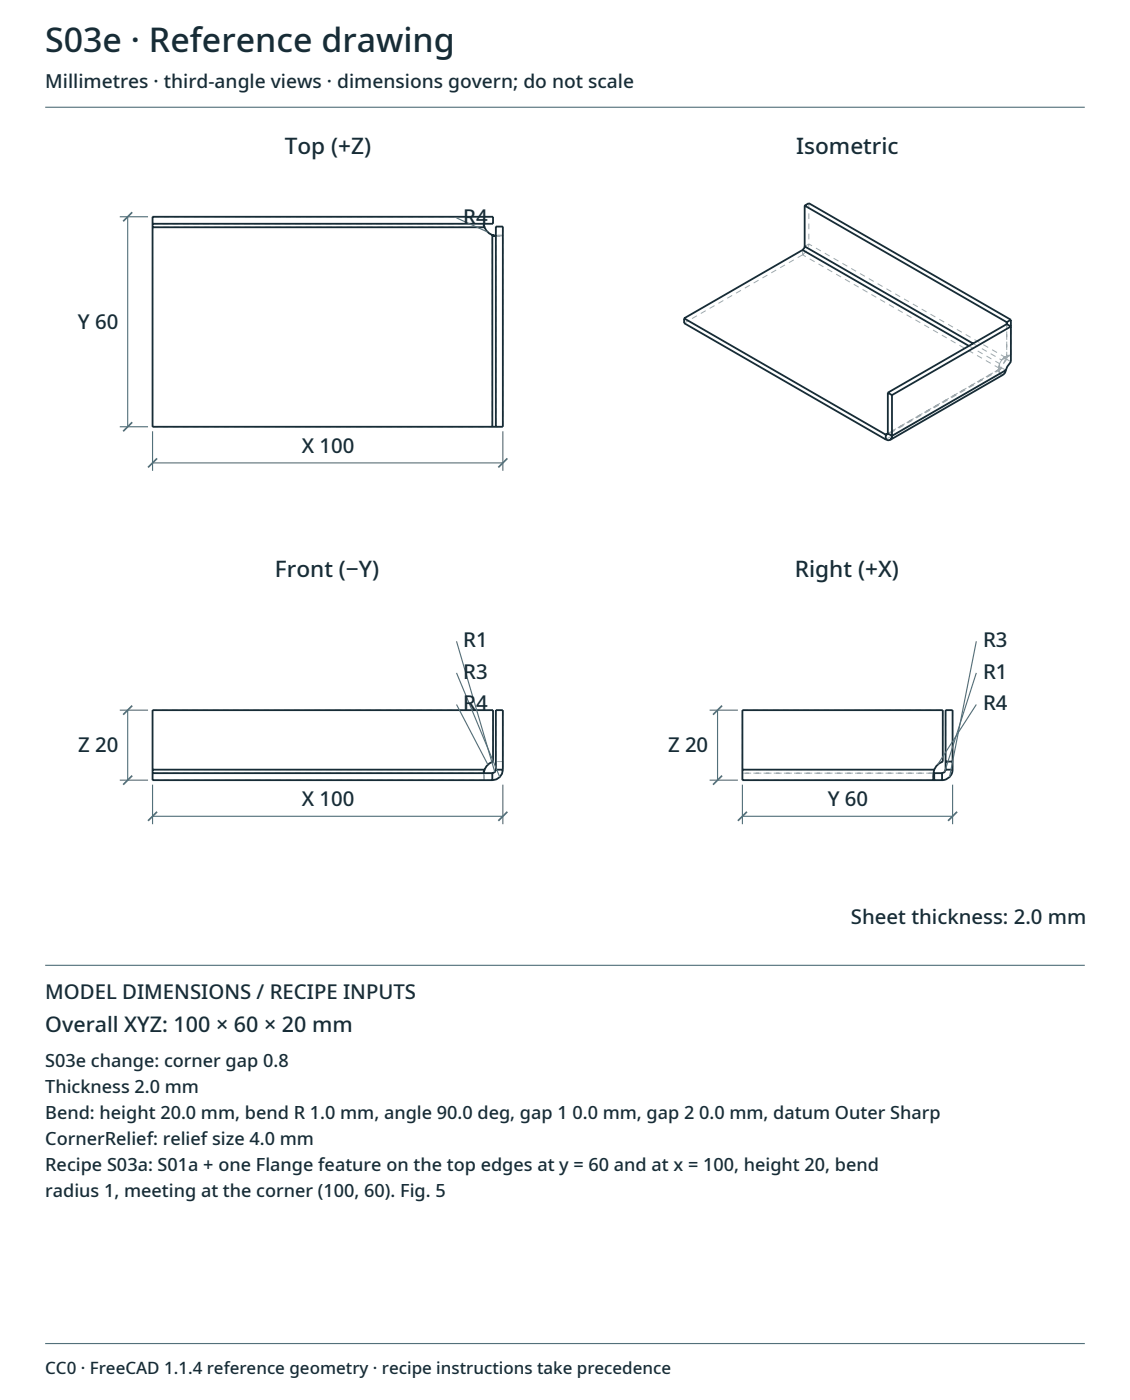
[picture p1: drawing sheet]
<svg xmlns="http://www.w3.org/2000/svg" width="265mm" height="328mm" viewBox="0 0 265 328" stroke-linecap="round" stroke-linejoin="round" font-family="sans-serif">
<g fill="none" stroke="#52707a" stroke-width=".26">
<path d="M10.6 25.1h243.4M28 50.8h6.7M29.9 50.8v49.2M106.9 51.1l7.3 3.3M28 100h6.7M35.7 108.5h82M35.7 101.1v9.2M117.7 101.1v9.2M106.9 150.3l9 30.6M106.9 157.7l10.1 24.4M228.6 150.3l-6.3 31.8M228.6 157.7l-7.4 23.2"/>
<path d="M28 166.4h6.7M29.9 166.4v16.4M106.9 165.1l7.3 14.1M166.2 166.4h6.6M168 166.4v16.4M228.6 165.1l-9.1 14.1M28 182.8h6.7M35.7 183.9v9.2M35.7 191.3h82M117.7 183.9v9.2M166.2 182.8h6.6M173.8 191.3h49.2"/>
<path d="M173.8 183.9v9.2M223 183.9v9.2M10.6 226.2h243.4M10.6 314.9h243.4"/>
</g>
<g fill="none" stroke="#9daab0" stroke-width=".23" stroke-dasharray="1.3 1.1" stroke-linecap="butt">
<path d="M35.7 53.3v46.7M35.7 53.3v-2.5M35.7 52.4h77.7M35.7 50.8v1.6M113.2 51.5l.1 1M113.2 51.5v1.2M113.4 53.3h-77.7M113.4 50.8h-77.7M113.4 50.8l-.2 .7M113.4 50.8v1.6M113.4 50.8h2M113.4 52.4h2"/>
<path d="M115.3 55.1l-.8-.4-.6-.7-.5-.7M115.4 50.8v1.6M115.9 55.3h1.1M116.1 55.2l.9 .1M116.1 55.1v44.9M116.1 53.1v2M117 55.3l.7-.2M117.7 55.1h-1.6M117.7 53.1v2M117.7 53.1h-1.6M187.9 59.7l-27.7 16M187.9 59.7v-1.1"/>
<path d="M187.9 59.7a3.1 3.1 0 0 0 1.5-2.5M189.4 57.2l-1 .5M189.4 47.6v9.6M235.7 76v8.2M226.9 81.1l7.1 4.1M227.8 80.5l6.7 3.9M233.8 87l.2-.7M233.8 85.8l.2-.6M233.8 85.8v1.2M234 87.6l-.2-.6M234 86.3l-46.1-26.6M234 86.5l-.2-.7"/>
<path d="M234 86.5l-26.1 15.1M234 87.6v-1.1M234 86.3v-1.1M234 87.6l.5 .3 .4-.1M234.3 86.6l-.3-.1M234.3 86.6l-26.6 15.3M234.5 86.2l-26.6 15.4M234.5 86.2l-.2 .4M234.5 84.4l-.5 .8M234.5 84.4l.5-.5M235 83.9l.7-.1M235 83.9l.9-.6"/>
<path d="M235.5 83.8l-46.1-26.6M235.5 83.8l-.6 1.4-.9 1.1M235.5 86.8l-1-.6M235.5 83.8l-1 .6M235.5 83.8l.4-.5M235.7 84.2l-.8 1.2-.4 .8M235.7 83.8v-7.8M235.9 83.3l.8-.1M236.7 83.2v-6.7M236.7 84.8l-1-.6M236.7 83.2l-1 .6M35.7 100h79.6"/>
<path d="M115.3 100v-44.9M115.3 100h2.4M116.1 100h1.6M117.7 100v-44.9M207.4 103l26.6-15.4M35.7 166.4v14M115.4 166.4h-79.7M115.4 178.5v-12.1M116.1 166.4v12.1M116.1 178.5v1.9M116.1 166.4h1.6M117.7 166.4v12.1"/>
<path d="M117.7 178.5v1.9M117.7 178.5h-1.6M173.8 166.4h46.9M220.7 166.4v12.1M220.7 178.5l-.8 .4-.7 .6-.5 .9M221.4 166.4v14M221.4 166.4h1.6M223 166.4v14M35.7 181.2h77.7M35.7 182.8v-1.6M35.7 182.8v-2.4M113.2 182.1l.2 .7"/>
<path d="M113.2 182.1v-1.2M113.3 181.1l-.1 1M113.4 182.8h-77.7M113.4 182.8v-1.6M113.4 180.4h-77.7M113.4 180.4l.5-.9 .7-.6 .8-.4M115.3 182.8h-1.9M115.3 181.2h-1.9M115.3 182.8v-1.6M115.3 182.8a2.46 2.46 0 0 0 2.4-2.2v-.2M116.1 180.4l-.3 .6-.5 .2M117.7 180.4h-1.6"/>
<path d="M173.8 181.2v1.6M173.8 182.8v-1.6M173.8 181.2v-.8M173.8 180.4v-14M218.5 180.9l.1 .2M218.5 180.9v1.2M218.7 181.2h-44.9M218.7 180.4h-44.9M218.7 180.4l-.2 .5M220.6 182.8h-46.8M220.6 181.2h-46.8M220.6 182.8v-1.6"/>
<path d="M220.6 182.8a2.46 2.46 0 0 0 2.4-2.4M220.6 181.2l.6-.3 .2-.5M223 180.4h-1.6"/>
</g>
<g fill="none" stroke="#172c36" stroke-width=".42">
<path d="M35.7 52.4h79.7v-1.6h-79.7v49.2h82v-46.9h-1.6v46.9M35.7 53.3h77.7M113.3 52.5l.1 .8M113.4 53.3l.5 .7 .6 .7 .8 .4M113.4 52.4l-.2 .3 .2 .6M115.3 55.1l.8 .1M115.3 55.1v44.9M115.3 55.1l.6 .2 .2-.2M187.9 58.6l39 22.5M187.9 58.6l-27.7 16M188.4 57.7l-.5 .9M188.4 57.7l39.4 22.8"/>
<path d="M188.4 48.2l1-.6 47.3 27.3M188.4 48.2v9.5M188.4 48.2l47.3 27.3M160.2 74.6v1.1l47.2 27.3M160.2 74.6l47.2 27.3M235.7 76l1 .5-27.8 16.1M235.7 76l-27.8 16M235.7 75.5v.5M236.7 74.9v9.9l-.9 1.1-.3 .9M236.7 74.9l-1 .6M207.9 92l1 .6M207.9 92v9.6"/>
<path d="M208.9 92.6v9.5M235.5 86.8l-.2 .6-.4 .4-26.5 15.3M235.5 86.8l-26.6 15.3M207.4 103l.6 .2 .4-.1M207.4 101.9v1.1M207.9 101.6l-.2 .3h-.3M207.9 101.6l1 .5M207.9 101.6l-.5 .3M208.9 102.1l-.1 .5-.4 .5M221.4 178.5h1.6M35.7 181.2h79.6M35.7 180.4h77.7"/>
<path d="M113.4 180.4l-.1 .7M113.4 180.4l.5-.9 .7-.6 .8-.4v-12.1h-79.7v16.4h79.6M113.4 180.4l-.2 .5 .2 .3M115.3 181.2v1.6M116.1 180.4l-.2 .5-.6 .3M116.1 180.4v-14h1.6v14M116.1 180.4h1.6M117.7 180.4a2.46 2.46 0 0 1-2.4 2.4M173.8 180.4h44.9M218.6 181.1l.1 .1M218.7 180.4l-.2 1.7 .2 .7v-1.6M218.7 180.4l.5-.9 .7-.6 .8-.4v-12.1h-46.9v16.4h46.8"/>
<path d="M218.7 181.2h1.9M220.6 181.2v1.6M221.4 180.4l-.3 .6-.5 .2M221.4 180.4h1.6M221.4 180.4v-14h1.6v14M223 180.4a2.46 2.46 0 0 1-2.1 2.4h-.3"/>
</g>
<path d="M31 49.7l-2.2 2.2M31 99l-2.2 2.1M36.8 107.4l-2.1 2.1M118.8 107.4l-2.1 2.1M31 165.4l-2.2 2.1M169.1 165.4l-2.1 2.1M31 181.8l-2.2 2.1M36.8 190.2l-2.1 2.2M118.8 190.2l-2.1 2.2M169.1 181.8l-2.1 2.1M174.9 190.2l-2.1 2.2M224.1 190.2l-2.1 2.2" fill="none" stroke="#52707a" stroke-width=".4"/>
<text font-size="7.9" fill="#172c36" x="10.6" y="12.2">S03e · Reference drawing</text>
<g font-size="5.3" fill="#172c36">
<text x="66.7" y="36">Top (+Z)</text>
<text x="186.4" y="36">Isometric</text>
<text x="64.4" y="135.2">Front (−Y)</text>
<text x="186.1" y="135.2">Right (+X)</text>
</g>
<text font-size="5" fill="#172c36" x="10.6" y="241.8">Overall XYZ: 100 × 60 × 20 mm</text>
<g font-size="4.8" fill="#172c36">
<text x="108.5" y="52.4">R4</text>
<text x="18.3" y="77">Y 60</text>
<text x="70.7" y="106.1">X 100</text>
<text x="108.5" y="151.6">R1</text>
<text x="230.2" y="151.6">R3</text>
<text x="108.5" y="159">R3</text>
<text x="230.2" y="159">R1</text>
<text x="108.5" y="166.4">R4</text>
<text x="230.2" y="166.4">R4</text>
<text x="18.3" y="176.2">Z 20</text>
<text x="156.4" y="176.2">Z 20</text>
<text x="70.7" y="188.9">X 100</text>
<text x="193.8" y="188.9">Y 60</text>
<text x="199.3" y="216.4">Sheet thickness: 2.0 mm</text>
<text x="10.6" y="234.2">MODEL DIMENSIONS / RECIPE INPUTS</text>
</g>
<text font-size="4.5" fill="#172c36" x="10.6" y="20.6">Millimetres · third-angle views · dimensions govern; do not scale</text>
<g font-size="4.2" fill="#172c36">
<text x="10.6" y="250">S03e change: corner gap 0.8</text>
<text x="10.6" y="256.1">Thickness 2.0 mm</text>
<text x="10.6" y="262.2">Bend: height 20.0 mm, bend R 1.0 mm, angle 90.0 deg, gap 1 0.0 mm, gap 2 0.0 mm, datum Outer Sharp</text>
<text x="10.6" y="268.3">CornerRelief: relief size 4.0 mm</text>
<text x="10.6" y="274.4">Recipe S03a: S01a + one Flange feature on the top edges at y = 60 and at x = 100, height 20, bend</text>
<text x="10.6" y="280.5">radius 1, meeting at the corner (100, 60). Fig. 5</text>
</g>
<text font-size="4" fill="#172c36" x="10.6" y="322">CC0 · FreeCAD 1.1.4 reference geometry · recipe instructions take precedence</text>
</svg>
